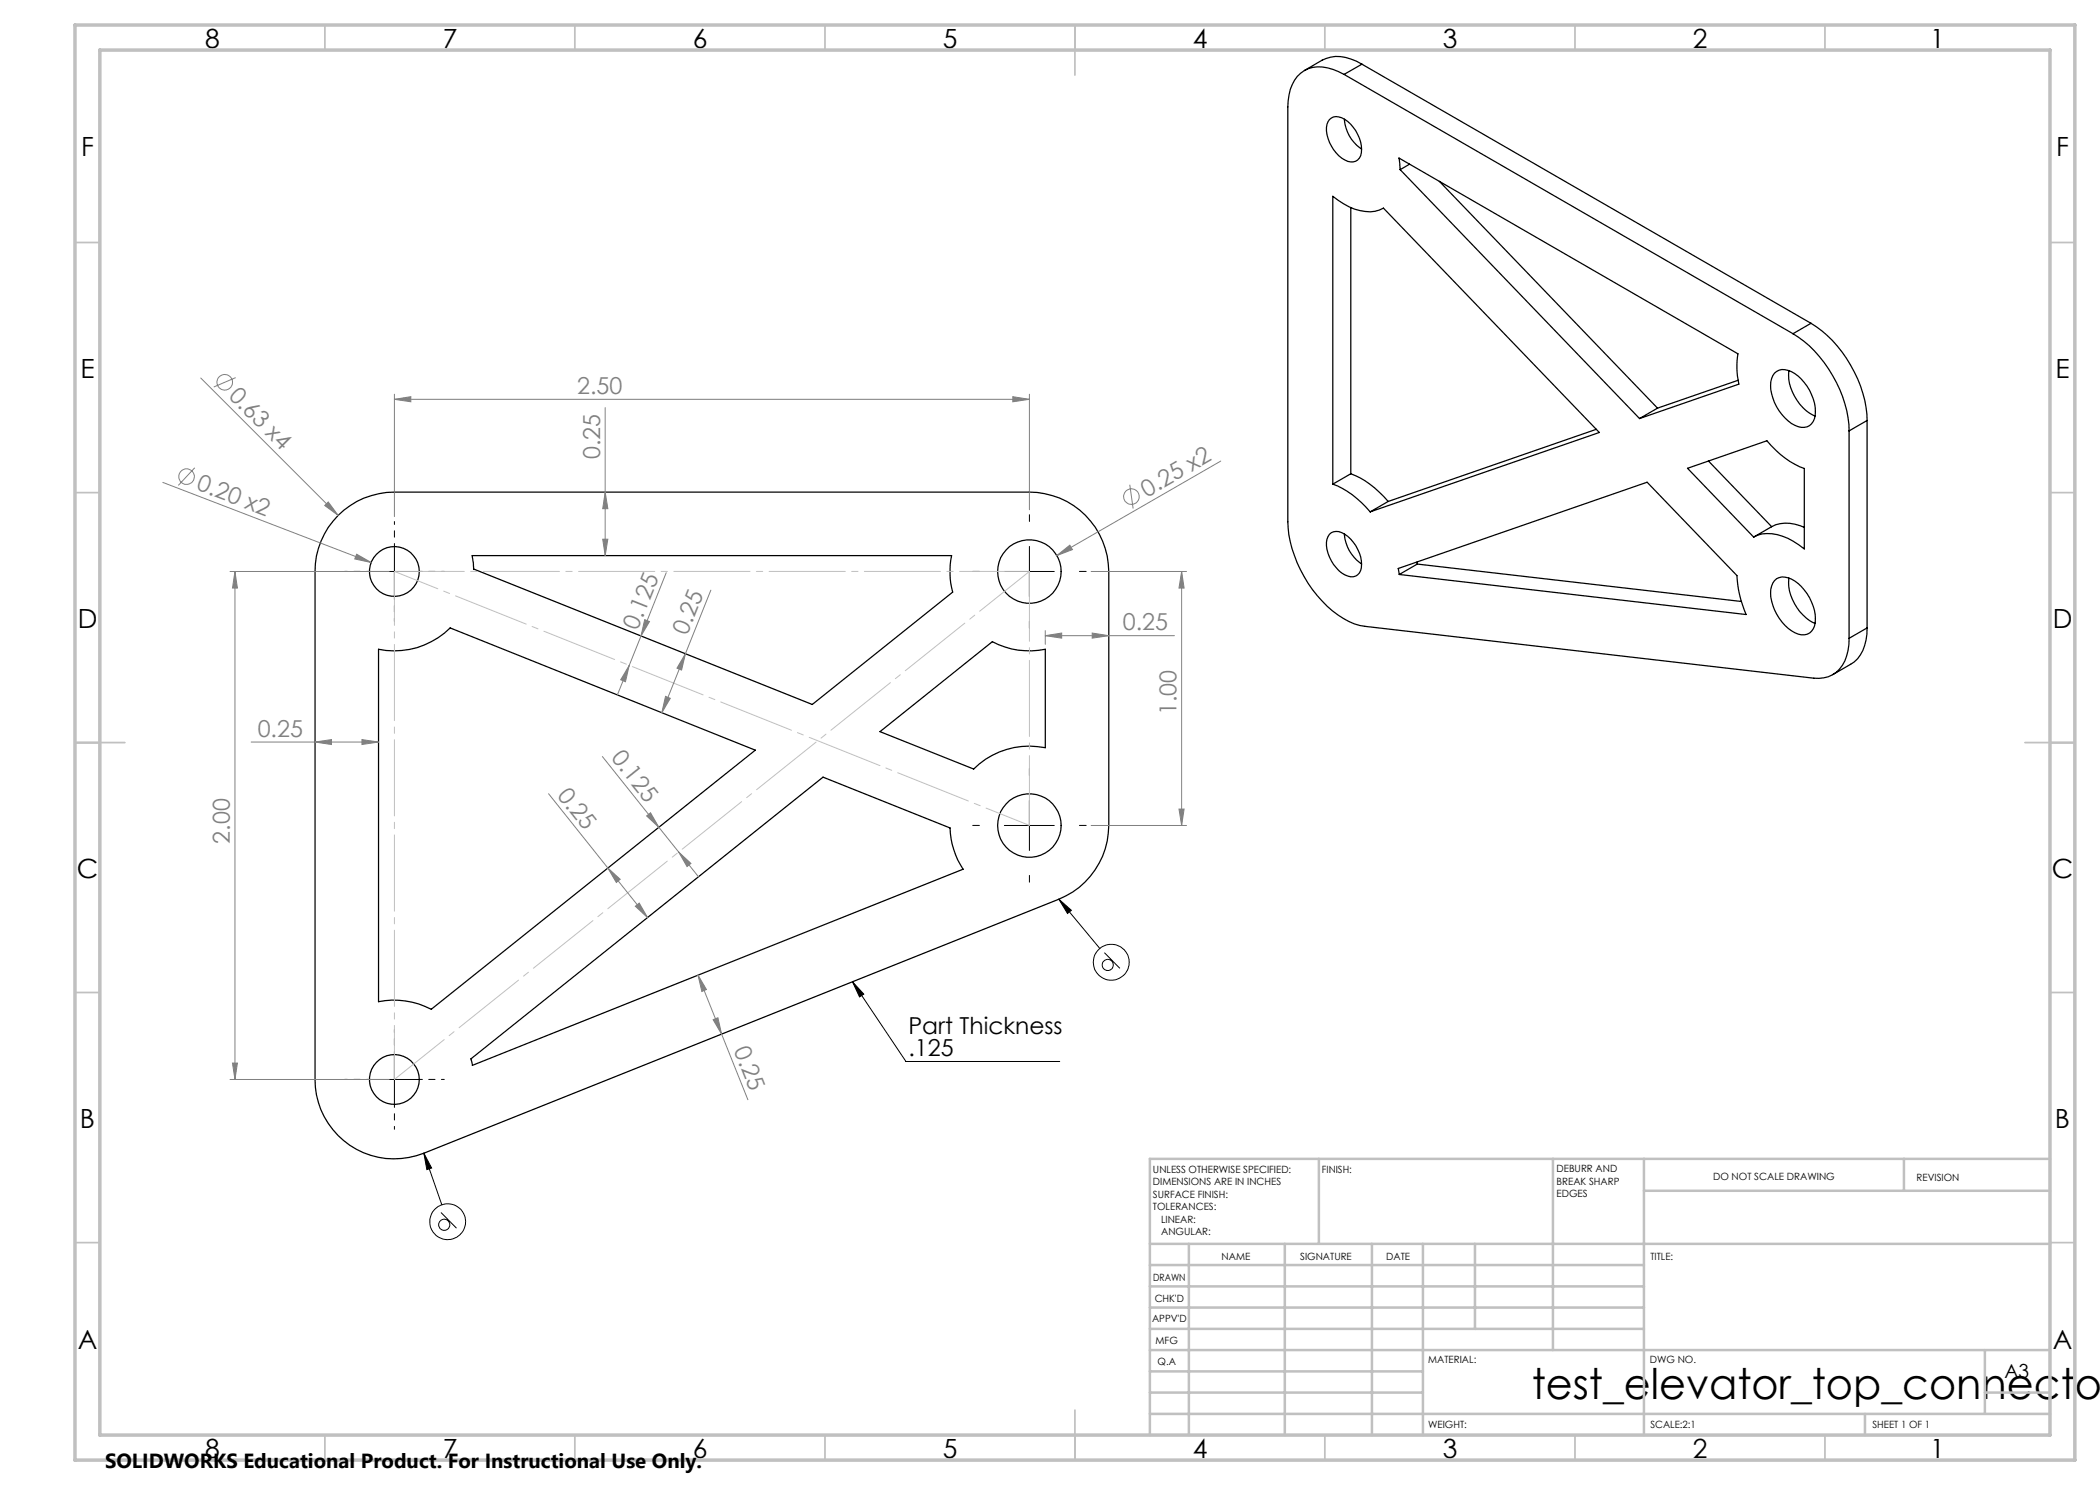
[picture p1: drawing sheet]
<svg xmlns="http://www.w3.org/2000/svg" width="420mm" height="297mm" viewBox="0 0 420 297" stroke-linecap="round" stroke-linejoin="round" font-family="sans-serif">
<g fill="none" stroke="#000" stroke-width=".25">
<path d="M268.8 14.9a8.9 8.9 0 0 0-7.1-1.2 7 7 0 0 0-4.1 6.4v84.2a24.9 24.9 0 0 0 11.1 19.4 10.1 10.1 0 0 0 4.3 1.6l89.8 10.3a5.9 5.9 0 0 0 6.5-4.4l.5-2.3v-1.2M268.8 14.9l89.8 51.8M272.4 12.8a8.5 8.5 0 0 0-7.1-1.1l-.9 .3-3.5 2.1M272.4 12.8l-3.6 2.1M272.4 12.8l89.8 51.9M265.9 23.9a2.29 2.29 0 0 1 3.1 0 7.3 7.3 0 0 1 3.1 7.2 2.02 2.02 0 0 1-3.1 .9 7.4 7.4 0 0 1-3.6-7.1zM268.9 23.8a7.7 7.7 0 0 0 3.4 6M280 33.9l-.2-2.3 67.8 39.2a15.7 15.7 0 0 0 .2 6l-19.9 6.9M280 33.9l47.9 49.8M281.9 32.8l-1.9 1.1M287.9 36.3l43.6 45.3M270.2 41.5v53.3"/>
<path d="M347.6 76.1l-16.1 5.5M354.9 74.6a2.7 2.7 0 0 1 3.4-.3 9.3 9.3 0 0 1 4.6 9.4 2.53 2.53 0 0 1-3.9 1.4 9.6 9.6 0 0 1-4.8-8.7l.4-1.3zM357.8 74.1a9.5 9.5 0 0 0 5.2 9.1M358.6 66.7a24.9 24.9 0 0 1 11.2 19.5M362.2 64.7a24.9 24.9 0 0 1 11.2 19.4M362.2 64.7l-3.6 2M266.6 96.8v-57.5a12.1 12.1 0 0 0 7.4 3.1l1.9-.4 .8-.4 43.2 44.9-45.9 15.9M266.6 96.8a17.8 17.8 0 0 1 7.4 5.6M270.2 94.8a18.4 18.4 0 0 1 7.4 5.5M270.2 94.8l-3.6 2M319.3 85.9l-41.7 14.4M331.5 81.6l-3.6 2.1"/>
<path d="M337.5 93.7l15.9-5.5a17.8 17.8 0 0 0 7.5 5.5v16.1a11.1 11.1 0 0 0-8.5-3l-1.7 .6zM341.7 92.2l12.6 13.1M369.8 86.2v41.5M373.4 84.1l-3.6 2.1M373.4 84.1v41.5M67.6 103.1a15.7 15.7 0 0 1 11.3-4.7h127a15.9 15.9 0 0 1 15.9 15.9v50.8a16 16 0 0 1-10 14.7l-127 50.8a15.8 15.8 0 0 1-21.8-14.7v-101.6a15.9 15.9 0 0 1 4.6-11.2zM94.4 111.1h95.9a16 16 0 0 0 .2 7.3l-28 22.5-67.8-27.1zM265.9 106.9a2.34 2.34 0 0 1 3.1 0 7.3 7.3 0 0 1 3.1 7.2 2.01 2.01 0 0 1-3.1 .9 7.4 7.4 0 0 1-3.6-7.2zM268.9 106.8a7.7 7.7 0 0 0 3.4 6M277.6 100.3l-3.6 2.1M279.6 113.7l49.8-17.3 18 18.7a22.6 22.6 0 0 0 1.8 7.8l-69.3-8zM283.4 112.4l.1 .4"/>
<path d="M283.5 112.8l-3.6 2.1M283.5 112.8l64.8 7.5M354.3 105.3a7.1 7.1 0 0 1 6.6 .2M354.3 105.3l-3.6 2.1M354.9 116.1a2.7 2.7 0 0 1 3.4-.3 9.3 9.3 0 0 1 4.6 9.4 2.53 2.53 0 0 1-3.9 1.3 9.7 9.7 0 0 1-4.8-8.6l.4-1.3zM357.8 115.6a9.4 9.4 0 0 0 5.2 9.1M75.7 129.9a15.7 15.7 0 0 0 14.3-4.3l61.1 24.4-64.8 51.9a16.1 16.1 0 0 0-10.6-1.6zM373.4 125.6a8.8 8.8 0 0 1-2.6 6.8l-4.3 2.5M373.4 125.6l-3.6 2.1M176 146.3l22.5-18a15.6 15.6 0 0 0 10.6 1.6v19.6a15.9 15.9 0 0 0-14.4 4.3zM94.2 211.8l70.4-56.4 25.4 10.2a16.1 16.1 0 0 0 2.6 8.2l-98.1 39.3z"/>
<circle cx="78.9" cy="114.3" r="5"/>
<circle cx="205.9" cy="114.3" r="6.4"/>
<circle cx="205.9" cy="165.1" r="6.4"/>
<circle cx="78.9" cy="215.9" r="5"/>
</g>
<g fill="none" stroke="#808080" stroke-width=".2">
<path d="M40.1 75.6l27.5 27.5M47.1 75.5l-4.3 1.9M78.9 79.9l3.3-.6v1.1zM78.9 78.8v24.5M78.9 79.9h127M202.6 79.3l3.3 .6-3.3 .5zM205.9 78.8v23.1M32.6 96.5l41.6 16M38.9 93.6l-3.2 3.5M121 98.4l.6 3.3h-1.1zM121 81.5v29.6M226 96.9l.6 4.8"/>
<path d="M244.2 92.2l-32.9 18.9M46 114.3h31.9M47 114.3l.5 3.3h-1zM47 114.3v101.6M64.9 101.1l.8-.7 1.9 2.7zM71.3 110.8l2.9 1.7-3.3-.7zM120.5 107.8h1.1l-.6 3.3zM133.2 114.5l-5 12.7M142.2 118l-9.8 24.6M211.3 111.1l2.7-2.1 .5 .9zM218.2 114.3h19.1M236.3 114.3v50.8"/>
<path d="M236.3 114.3l.5 3.3h-1zM125.8 133.1l-.7 3.2-1-.3zM128.2 127.2l-4.7 11.8M128.9 123.9l1 .4-1.7 2.9zM133.1 139.3l1 .4-1.7 2.9zM137.1 130.7l-.8 3.3-.9-.4zM209.1 127.1l3.2-.5v1zM209.1 126.1v2.8M209.1 127.1h25.8M218.4 126.6l3.4 .5-3.4 .5zM50.2 148.4h25.5M63 148.4l3.3-.5v1z"/>
<path d="M72.4 147.9l3.3 .5-3.3 .5zM109.7 158.7l11.9 14.9M120.5 151.3l11.3 14.1M121.6 173.6l2.4 2.3-.7 .6zM121.6 173.6l7.9 9.9M129.3 163.2l.8-.6 1.7 2.8zM131.8 165.4l3.9 5M135.7 170.4l2.5 2.3-.8 .6zM135.7 170.4l4 5M218.2 165.1h19.1M235.8 161.8h1l-.5 3.3zM127.1 181.3l.7-.7 1.7 2.9z"/>
<path d="M139.6 195l1.7 2.9-.9 .4zM139.6 195l4.7 11.8M46 215.9h31.9M46.5 212.6h1l-.5 3.3zM142.6 203.9l1-.4 .7 3.3zM144.3 206.8l5.3 13.2"/>
<circle cx="45" cy="76.5" r="1.56"/>
<circle cx="37.3" cy="95.3" r="1.56"/>
<circle cx="226.3" cy="99.3" r="1.55"/>
</g>
<g fill="none" stroke="#000" stroke-width=".2">
<path d="M73.9 114.3h10M78.9 109.3v10M200.9 114.3h10M205.9 109.3v10M200.9 165.1h10M205.9 160.1v10M211.8 179.8l2.5 2.3-.8 .6zM211.8 179.8l8.2 9.9M170.5 196.4l2.3 2.4-.9 .6zM170.5 196.4l10.7 15.9h30.7M220.9 190.5l3.1 3.2M73.9 215.9h10"/>
<path d="M78.9 210.9v10M84.8 230.6l1.5 3-.9 .3zM84.8 230.6l3.6 10.4M88.2 242.5l3.1 3.1"/>
<circle cx="221.6" cy="193" r="1.11"/>
<circle cx="222.3" cy="192.5" r="3.6"/>
<circle cx="88.9" cy="245" r="1.11"/>
<circle cx="89.5" cy="244.3" r="3.6"/>
</g>
<path d="M73.9 114.3h-5M78.9 109.3v-5M78.9 119.3v5M83.9 114.3h5M73.9 215.9h-5M78.9 210.9v-5M83.9 215.9h5M78.9 220.9v5" fill="none" stroke="#000" stroke-width=".2" stroke-dasharray="15.2 1.3 1.3 1.3" stroke-dashoffset="14.7"/>
<path d="M195.9 114.3h-1.4M205.9 104.3v-1.4M215.9 114.3h1.3M205.9 124.3v1.3M205.9 155.1v-1.4M195.9 165.1h-1.4M205.9 175.1v1.3M215.9 165.1h1.3" fill="none" stroke="#000" stroke-width=".2" stroke-dasharray="15.2 1.3 1.3 1.3"/>
<path d="M78.9 114.3h127M205.9 165.1v-50.8" fill="none" stroke="#c0c0c0" stroke-width=".2" stroke-dasharray="15.2 1.3 1.3 1.3" stroke-dashoffset="1.3"/>
<path d="M205.9 114.3l-127 101.6" fill="none" stroke="#c0c0c0" stroke-width=".2" stroke-dasharray="15.2 1.3 1.3 1.3" stroke-dashoffset="2.5"/>
<path d="M78.9 114.3l127 50.8" fill="none" stroke="#c0c0c0" stroke-width=".2" stroke-dasharray="15.2 1.3 1.3 1.3" stroke-dashoffset="5.9"/>
<path d="M78.9 215.9v-101.6" fill="none" stroke="#c0c0c0" stroke-width=".2" stroke-dasharray="15.2 1.3 1.3 1.3" stroke-dashoffset="4.4"/>
<g fill="none" stroke="#c0c0c0" stroke-width=".35">
<path d="M65 5v5M115 5v5M165 5v5M215 5v10M265 5v5M315 5v5M365 5v5M15 48.5h5M410 48.5h5M15 98.5h5M410 98.5h5M15 148.5h10"/>
<path d="M405 148.5h10M15 198.5h5M410 198.5h5M15 248.5h5M410 248.5h5M65 287v5M115 287v5M165 287v5M215 282v10M265 287v5M315 287v5M365 287v5"/>
</g>
<g fill="none" stroke="#c0c0c0" stroke-width=".5">
<path d="M263.8 231.8v17M310.6 231.8v38.2M328.8 231.8v55.2M328.8 238.2h81.2M380.8 231.8v6.4M410 231.8h-180v55.2M230 248.8h180M230 257.3h98.8M230 253h98.8M237.8 248.8v38.2M257 248.8v38.2M274.4 248.8v38.2"/>
<path d="M284.6 248.8v38.2M295 248.8v17M230 265.8h98.8M230 261.5h98.8M230 278.5h54.6M230 274.3h54.6M230 270h180M397 278.5h13M397 270v12.8M230 282.8h180M373 282.8v4.2"/>
</g>
<path d="M15 5h400v287h-400zM20 10h390v277h-390z" fill="none" stroke="#c0c0c0" stroke-width=".7"/>
<path d="M170.5 196.4l2.3 2.4-.9 .6zM84.8 230.6l1.5 3-.9 .3zM211.8 179.8l2.5 2.3-.8 .6z" fill="#000"/>
<g fill="#808080">
<path d="M64.9 101.1l.8-.7 1.9 2.7z"/>
<path d="M71.3 110.8l2.9 1.7-3.3-.7z"/>
<path d="M211.3 111.1l2.7-2.1 .5 .9z"/>
<path d="M135.7 170.4l2.5 2.3-.8 .6zM129.3 163.2l.8-.6 1.7 2.8z"/>
<path d="M128.9 123.9l1 .4-1.7 2.9zM125.8 133.1l-.7 3.2-1-.3z"/>
<path d="M46.5 212.6h1l-.5 3.3zM47 114.3l.5 3.3h-1z"/>
<path d="M202.6 79.3l3.3 .6-3.3 .5zM78.9 79.9l3.3-.6v1.1zM72.4 147.9l3.3 .5-3.3 .5zM63 148.4l3.3-.5v1z"/>
<path d="M209.1 127.1l3.2-.5v1zM218.4 126.6l3.4 .5-3.4 .5z"/>
<path d="M133.1 139.3l1 .4-1.7 2.9zM137.1 130.7l-.8 3.3-.9-.4z"/>
<path d="M235.8 161.8h1l-.5 3.3zM236.3 114.3l.5 3.3h-1z"/>
<path d="M121 98.4l.6 3.3h-1.1zM120.5 107.8h1.1l-.6 3.3z"/>
<path d="M139.6 195l1.7 2.9-.9 .4zM142.6 203.9l1-.4 .7 3.3z"/>
<path d="M121.6 173.6l2.4 2.3-.7 .6zM127.1 181.3l.7-.7 1.7 2.9z"/>
</g>
<text font-size="8.5" x="306.4" y="279.7">test_elevator_top_connector</text>
<g font-size="5.3">
<text x="41" y="9.5">8</text>
<text x="88.5" y="9.5">7</text>
<text x="138.5" y="9.5">6</text>
<text x="188.5" y="9.5">5</text>
<text x="238.5" y="9.5">4</text>
<text x="288.5" y="9.5">3</text>
<text x="338.5" y="9.5">2</text>
<text x="386" y="9.5">1</text>
<text x="16.2" y="31.3">F</text>
<text x="411.2" y="31.3">F</text>
<text x="16.1" y="75.5">E</text>
<text x="411.1" y="75.5">E</text>
<text x="15.5" y="125.5">D</text>
<text x="410.5" y="125.5">D</text>
<text x="15.4" y="175.5">C</text>
<text x="410.4" y="175.5">C</text>
<text x="16" y="225.5">B</text>
<text x="411" y="225.5">B</text>
<text x="15.5" y="269.8">A</text>
<text x="410.5" y="269.8">A</text>
<text x="41" y="291.5">8</text>
<text x="88.5" y="291.5">7</text>
<text x="138.5" y="291.5">6</text>
<text x="188.5" y="291.5">5</text>
<text x="238.5" y="291.5">4</text>
<text x="288.5" y="291.5">3</text>
<text x="338.5" y="291.5">2</text>
<text x="386" y="291.5">1</text>
</g>
<g font-size="4.7" fill="#808080">
<text x="45.6" y="79.5" transform="rotate(45 45.6 79.5)">0.63 x4</text>
<text x="115.4" y="78.8">2.50</text>
<text x="120.1" y="91.9" transform="rotate(-90 120.1 91.9)">0.25</text>
<text x="39.1" y="97.8" transform="rotate(21 39.1 97.8)">0.20 x2</text>
<text x="229.4" y="99.5" transform="rotate(-30 229.4 99.5)">0.25 x2</text>
<text x="127.5" y="126.2" transform="rotate(-68 127.5 126.2)">0.125</text>
<text x="137.4" y="127.3" transform="rotate(-68 137.4 127.3)">0.25</text>
<text x="224.6" y="126.1">0.25</text>
<text x="235.3" y="143.1" transform="rotate(-90 235.3 143.1)">1.00</text>
<text x="51.5" y="147.4">0.25</text>
<text x="122.1" y="151.7" transform="rotate(51 122.1 151.7)">0.125</text>
<text x="111.3" y="159.1" transform="rotate(51 111.3 159.1)">0.25</text>
<text x="46" y="168.8" transform="rotate(-90 46 168.8)">2.00</text>
<text x="146.7" y="210" transform="rotate(68 146.7 210)">0.25</text>
</g>
<g font-size="4.7">
<text x="181.7" y="206.7">Part Thickness</text>
<text x="181.7" y="211.3">.125</text>
</g>
<text font-size="4.1" x="21" y="293.7">SOLIDWORKS Educational Product. For Instructional Use Only.</text>
<text font-size="3.9" x="400.9" y="275.5">A3</text>
<g font-size="2">
<text x="230.6" y="234.6">UNLESS OTHERWISE SPECIFIED:</text>
<text x="230.6" y="237.1">DIMENSIONS ARE IN INCHES</text>
<text x="230.6" y="239.6">SURFACE FINISH:</text>
<text x="264.4" y="234.6">FINISH:</text>
<text x="311.3" y="234.5">DEBURR AND</text>
<text x="311.3" y="237">BREAK SHARP</text>
<text x="311.3" y="239.5">EDGES</text>
<text x="342.6" y="236">DO NOT SCALE DRAWING</text>
<text x="383.3" y="236.2">REVISION</text>
<text x="230.6" y="242.1">TOLERANCES:</text>
<text x="232.2" y="244.6">LINEAR:</text>
<text x="232.2" y="247.1">ANGULAR:</text>
<text x="244.3" y="252">NAME</text>
<text x="260" y="251.9">SIGNATURE</text>
<text x="277.2" y="251.9">DATE</text>
<text x="330.1" y="251.9">TITLE:</text>
<text x="230.6" y="256.1">DRAWN</text>
<text x="230.9" y="260.3">CHK'D</text>
<text x="230.4" y="264.4">APPV'D</text>
<text x="231.1" y="268.8">MFG</text>
<text x="231.5" y="273">Q.A</text>
<text x="285.6" y="272.5">MATERIAL:</text>
<text x="330" y="272.5">DWG NO.</text>
<text x="285.6" y="285.5">WEIGHT:</text>
<text x="330.1" y="285.6">SCALE:2:1</text>
<text x="374.5" y="285.6">SHEET 1 OF 1</text>
</g>
</svg>
